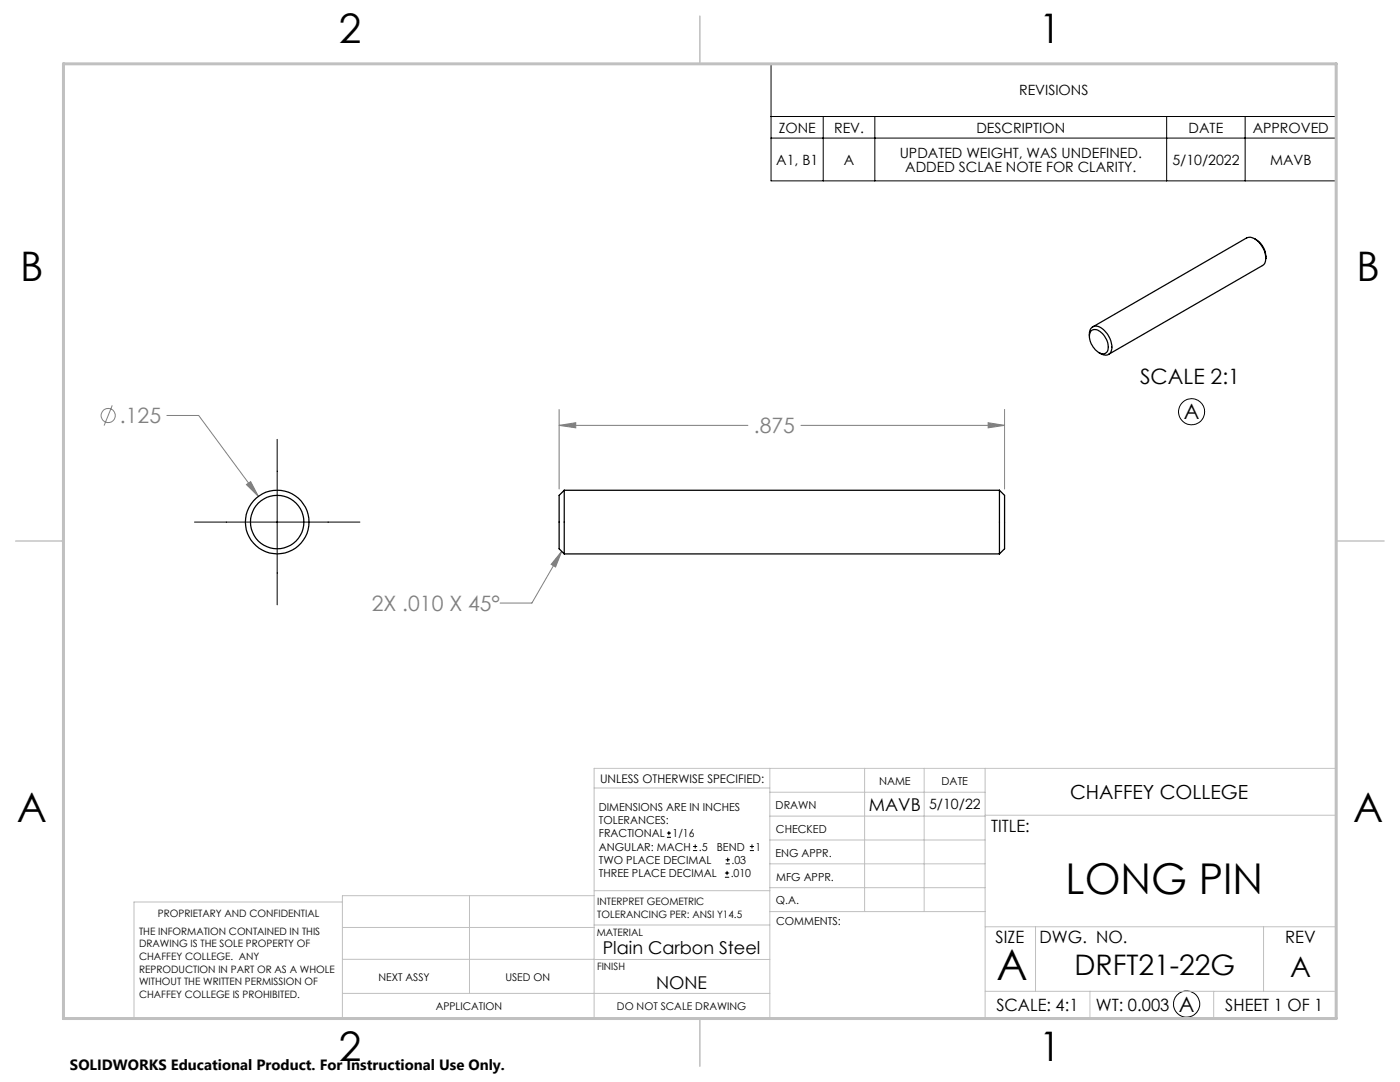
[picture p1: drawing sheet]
<svg xmlns="http://www.w3.org/2000/svg" width="279mm" height="216mm" viewBox="0 0 279 216" stroke-linecap="round" stroke-linejoin="round" font-family="sans-serif">
<g fill="none" stroke="#808080" stroke-width=".2">
<path d="M22.4 80.9l-1.6 4M33.3 82.9h6.4l11.9 16.2M49.2 96.7l.8-.6 1.6 3zM111.6 84.9l3.3-.6v1.1zM111.6 81.7v15.9M111.6 84.9h37.7M159.8 84.9h40.7M197.2 84.3l3.3 .6-3.3 .5zM200.5 81.7v15.9M112.1 110l-1.2 3.1-.9-.5zM112.1 110l-5.9 10.3h-6.4"/>
<circle cx="21.6" cy="82.9" r="1.41"/>
</g>
<g fill="none" stroke="#000" stroke-width=".2">
<path d="M153.9 12.7h112.8v23.4h-112.8zM153.9 23.2h112.8M153.9 27.6h112.8M164.3 23.2v12.9M174.6 23.2v12.9M232.8 23.2v12.9M248.5 23.2v12.9M55.3 87.7v33M38.8 104.2h33M133.1 167.1h.8M133.1 166.2h.8M133.5 165.8v.9"/>
<path d="M138.3 169.7h.8M138.3 168.9h.8M138.7 168.5v.8M144.7 175h.8M144.7 174.2h.8M144.8 172.4h.9M144.8 171.6h.9M145.1 173.8v.8M145.2 171.1v.9M149.6 169.7h.9M149.6 168.9h.9M150.1 168.5v.8"/>
<circle cx="237.8" cy="82.2" r="2.61"/>
<circle cx="236.8" cy="200.3" r="2.62"/>
</g>
<g fill="none" stroke="#c0c0c0" stroke-width=".2">
<path d="M118.6 157.2h35M153.6 153.3v49.9M153.6 158.1h43M172.5 153.3v28.6M184.4 153.3v28.6M196.6 153.3v49.9M68.3 180h-41.6v23.2h240v-49.9h-148.1v49.9M93.7 178.7v19.5M118.6 178.7h-50.3v24.5M118.6 177.7h35M153.6 162.8h43M153.6 177.1h43"/>
<path d="M153.6 167.6h43M153.6 172.4h43M196.6 162.7h70.1M68.3 198.2h85.3M68.3 191.4l85.3 .1M68.3 185.1h50.3M118.6 184.6h35M153.6 181.9h43M196.6 184.9h70.1M196.6 197.8h70.1M206.7 184.9v12.9M217.5 197.8v5.4"/>
<path d="M242.2 197.8v5.4M252.2 184.9v12.9"/>
</g>
<path d="M139.7 3.2v9.5M3.1 107.9h9.6M266.7 107.9h9.5M139.7 203.2v9.6" fill="none" stroke="#c0c0c0" stroke-width=".3"/>
<path d="M12.7 12.7h254v190.5h-254z" fill="none" stroke="#c0c0c0" stroke-width=".6"/>
<path d="M49.2 96.7l2.4 2.4-1.6-3zM111.6 84.9l3.3-.6v1.1zM197.2 84.3l3.3 .6-3.3 .5zM112.1 110l-1.2 3.1-.9-.5z" fill="#808080"/>
<g fill="none" stroke="#000" stroke-width=".25">
<path d="M250.4 47.6a4.2 4.2 0 0 1 2.2 3.9M252.6 51.5a4.6 4.6 0 0 0-3-4.2l-.8 .2-30.7 17.7M252.6 51.5l-.2 1.1-.4 .4-30.7 17.7M217.4 67.1a1.48 1.48 0 0 1 1.5-2 4.4 4.4 0 0 1 2.9 5 1.3 1.3 0 0 1-2.1 .5l-.4-.3M217.8 66a1.7 1.7 0 0 1 2.2 .6 3.4 3.4 0 0 1 .9 3.6 1.4 1.4 0 0 1-2.1-.2 3.4 3.4 0 0 1-1.1-3.9zM112.6 97.8v12.7M112.6 97.8l-1 1v10.7l1 1M112.6 97.8h86.9M199.5 97.8v12.7M199.5 97.8l1 1v10.7l-1 1M112.6 110.5h86.9"/>
<circle cx="55.3" cy="104.2" r="5.3"/>
<circle cx="55.3" cy="104.2" r="6.3"/>
</g>
<g font-size="8.5">
<text x="212.7" y="178.4">LONG PIN</text>
<text x="198.9" y="195.5">A</text>
</g>
<g font-size="8.1">
<text x="67.6" y="8.5">2</text>
<text x="207.3" y="8.5">1</text>
<text x="4" y="56.2">B</text>
<text x="270.7" y="56.2">B</text>
<text x="3.3" y="164.1">A</text>
<text x="270" y="164.1">A</text>
<text x="67.6" y="211.7">2</text>
<text x="207.3" y="211.7">1</text>
</g>
<g font-size="5.6">
<text x="214.5" y="194.6">DRFT21-22G</text>
<text x="257.5" y="195">A</text>
</g>
<g font-size="4.2">
<text x="227.5" y="76.6">SCALE 2:1</text>
<text x="236.3" y="83.6">A</text>
<text x="235.3" y="201.9">A</text>
</g>
<g font-size="4.2" fill="#808080">
<text x="23.9" y="84.4">.125</text>
<text x="150.5" y="86.4">.875</text>
<text x="74.2" y="121.9">2X .010 X 45°</text>
</g>
<text font-size="3.9" x="213.6" y="159.4">CHAFFEY COLLEGE</text>
<g font-size="3.5">
<text x="173.4" y="161.9">MAVB</text>
<text x="120.3" y="190.4">Plain Carbon Steel</text>
<text x="130.9" y="197.3">NONE</text>
</g>
<g font-size="3.4">
<text x="197.8" y="166">TITLE:</text>
<text x="198.7" y="188.1">SIZE</text>
<text x="207.5" y="188.1">DWG. NO.</text>
<text x="256.5" y="188.2">REV</text>
<text x="198.8" y="201.7">SCALE: 4:1</text>
<text x="218.7" y="201.7">WT: 0.003</text>
<text x="244.5" y="201.7">SHEET 1 OF 1</text>
</g>
<text font-size="3" x="14" y="213.5">SOLIDWORKS Educational Product. For Instructional Use Only.</text>
<g font-size="2.8">
<text x="203.4" y="19">REVISIONS</text>
<text x="155.4" y="26.4">ZONE</text>
<text x="166.5" y="26.4">REV.</text>
<text x="194.9" y="26.4">DESCRIPTION</text>
<text x="237.2" y="26.4">DATE</text>
<text x="250" y="26.4">APPROVED</text>
<text x="154.9" y="32.9">A1, B1</text>
<text x="168.4" y="32.9">A</text>
<text x="179.6" y="31.5">UPDATED WEIGHT, WAS UNDEFINED.</text>
<text x="180.7" y="34.3">ADDED SCLAE NOTE FOR CLARITY.</text>
<text x="234" y="32.9">5/10/2022</text>
<text x="253.5" y="32.9">MAVB</text>
<text x="185.4" y="161.5">5/10/22</text>
</g>
<text font-size="2.4" x="119.8" y="156.2">UNLESS OTHERWISE SPECIFIED:</text>
<g font-size="2.2">
<text x="119.5" y="161.8">DIMENSIONS ARE IN INCHES</text>
<text x="154.8" y="161.4">DRAWN</text>
<text x="175.4" y="156.6">NAME</text>
<text x="187.9" y="156.7">DATE</text>
<text x="119.5" y="164.4">TOLERANCES:</text>
<text x="119.5" y="167.1">FRACTIONAL</text>
<text x="134.2" y="167.1">1/16</text>
<text x="154.9" y="166.3">CHECKED</text>
<text x="119.5" y="172.4">TWO PLACE DECIMAL</text>
<text x="119.5" y="169.7">ANGULAR: MACH</text>
<text x="139.5" y="169.7">.5</text>
<text x="143" y="169.7">BEND</text>
<text x="146" y="172.4">.03</text>
<text x="150.8" y="169.7">1</text>
<text x="154.8" y="170.9">ENG APPR.</text>
<text x="119.5" y="175">THREE PLACE DECIMAL</text>
<text x="145.8" y="175">.010</text>
<text x="154.9" y="175.7">MFG APPR.</text>
<text x="154.9" y="180.4">Q.A.</text>
<text x="154.9" y="184.6">COMMENTS:</text>
</g>
<g font-size="2.1">
<text x="75.5" y="195.7">NEXT ASSY</text>
<text x="100.9" y="195.7">USED ON</text>
<text x="86.9" y="201.5">APPLICATION</text>
<text x="123.1" y="201.6">DO NOT SCALE DRAWING</text>
</g>
<g font-size="2">
<text x="31.5" y="182.9">PROPRIETARY AND CONFIDENTIAL</text>
<text x="119.2" y="180.6">INTERPRET GEOMETRIC</text>
<text x="119.2" y="183.1">TOLERANCING PER: ANSI Y14.5</text>
<text x="27.8" y="186.5">THE INFORMATION CONTAINED IN THIS</text>
<text x="27.8" y="189">DRAWING IS THE SOLE PROPERTY OF</text>
<text x="27.8" y="191.6">CHAFFEY COLLEGE. ANY</text>
<text x="119.1" y="186.7">MATERIAL</text>
<text x="27.8" y="194.1">REPRODUCTION IN PART OR AS A WHOLE</text>
<text x="27.8" y="196.6">WITHOUT THE WRITTEN PERMISSION OF</text>
<text x="119.1" y="193.5">FINISH</text>
<text x="27.8" y="199.1">CHAFFEY COLLEGE IS PROHIBITED.</text>
</g>
</svg>
